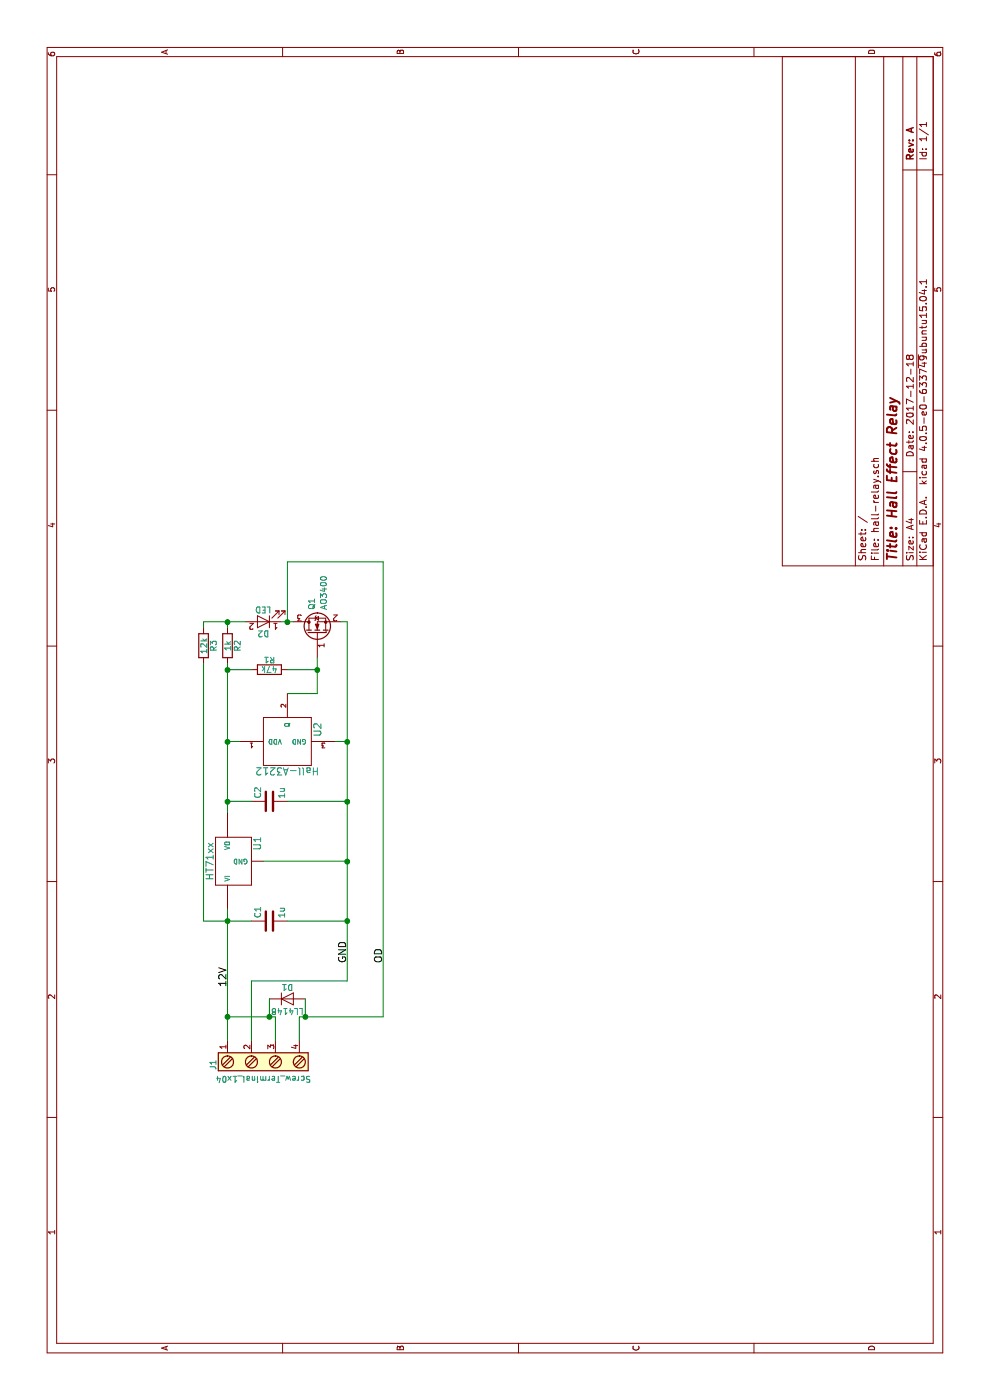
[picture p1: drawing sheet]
EESchema Schematic File Version 2
LIBS:power
LIBS:device
LIBS:transistors
LIBS:conn
LIBS:linear
LIBS:regul
LIBS:74xx
LIBS:cmos4000
LIBS:adc-dac
LIBS:memory
LIBS:xilinx
LIBS:microcontrollers
LIBS:dsp
LIBS:microchip
LIBS:analog_switches
LIBS:motorola
LIBS:texas
LIBS:intel
LIBS:audio
LIBS:interface
LIBS:digital-audio
LIBS:philips
LIBS:display
LIBS:cypress
LIBS:siliconi
LIBS:opto
LIBS:atmel
LIBS:contrib
LIBS:valves
LIBS:wbt-device
LIBS:hall-relay-cache
EELAYER 25 0
EELAYER END
$Descr A4 11693 8268
encoding utf-8
Sheet 1 1
Title "Hall Effect Relay"
Date "2017-12-18"
Rev "A"
Comp ""
Comment1 ""
Comment2 ""
Comment3 ""
Comment4 ""
$EndDescr
$Comp
L R R1
U 1 1
P 6100 2250
F 0 "R1" V 6180 2250 50  0000 C CNN
F 1 "47k" V 6100 2250 50  0000 C CNN
F 2 "Resistors_SMD:R_0805" V 6030 2250 50  0001 C CNN
F 3 "" H 6100 2250 50  0000 C CNN
	1    6100 2250
	1    0    0    -1  
$EndComp
$Comp
L HT71xx U1
U 1 1
P 4500 1950
F 0 "U1" H 4650 1754 60  0000 C CNN
F 1 "HT71xx" H 4500 2150 60  0000 C CNN
F 2 "TO_SOT_Packages_SMD:SOT-89-3" H 4500 1950 60  0001 C CNN
F 3 "" H 4500 1950 60  0000 C CNN
	1    4500 1950
	1    0    0    -1  
$EndComp
$Comp
L C C2
U 1 1
P 5000 2250
F 0 "C2" H 5025 2350 50  0000 L CNN
F 1 "1u" H 5025 2150 50  0000 L CNN
F 2 "Capacitors_SMD:C_0805" H 5038 2100 50  0001 C CNN
F 3 "" H 5000 2250 50  0000 C CNN
	1    5000 2250
	1    0    0    -1  
$EndComp
$Comp
L C C1
U 1 1
P 4000 2250
F 0 "C1" H 4025 2350 50  0000 L CNN
F 1 "1u" H 4025 2150 50  0000 L CNN
F 2 "Capacitors_SMD:C_0805" H 4038 2100 50  0001 C CNN
F 3 "" H 4000 2250 50  0000 C CNN
	1    4000 2250
	1    0    0    -1  
$EndComp
Text Label 3450 1900 0    60   ~ 0
12V
Text Label 3650 2900 0    60   ~ 0
GND
$Comp
L D D1
U 1 1
P 3350 2400
F 0 "D1" H 3350 2500 50  0000 C CNN
F 1 "LL4148" H 3350 2300 50  0000 C CNN
F 2 "Diodes_SMD:D_MiniMELF" H 3350 2400 50  0001 C CNN
F 3 "" H 3350 2400 50  0000 C CNN
	1    3350 2400
	0    1    1    0   
$EndComp
$Comp
L Hall-A3212 U2
U 1 1
P 5500 2400
F 0 "U2" H 5600 2150 60  0000 C CNN
F 1 "Hall-A3212" V 5250 2400 60  0000 C CNN
F 2 "TO_SOT_Packages_SMD:SOT-23" H 5500 2400 60  0001 C CNN
F 3 "" H 5500 2400 60  0001 C CNN
	1    5500 2400
	1    0    0    -1  
$EndComp
$Comp
L Screw_Terminal_1x04 J1
U 1 1
P 2800 2200
F 0 "J1" H 2800 2650 50  0000 C TNN
F 1 "Screw_Terminal_1x04" V 2650 2200 50  0000 C TNN
F 2 "Terminals_Phoenix:TerminalBlock_Phoenix_MPT-2.54mm_4pol" H 2800 1775 50  0001 C CNN
F 3 "" H 2775 2400 50  0001 C CNN
	1    2800 2200
	1    0    0    -1  
$EndComp
$Comp
L Q_NMOS_GSD Q1
U 1 1
P 6400 2650
F 0 "Q1" H 6600 2700 50  0000 L CNN
F 1 "AO3400" H 6600 2600 50  0000 L CNN
F 2 "TO_SOT_Packages_SMD:SOT-23" H 6600 2750 50  0001 C CNN
F 3 "" H 6400 2650 50  0000 C CNN
	1    6400 2650
	1    0    0    -1  
$EndComp
$Comp
L LED D2
U 1 1
P 6500 2200
F 0 "D2" H 6500 2300 50  0000 C CNN
F 1 "LED" H 6500 2100 50  0000 C CNN
F 2 "LEDs:LED_0805" H 6500 2200 50  0001 C CNN
F 3 "" H 6500 2200 50  0000 C CNN
	1    6500 2200
	0    -1   -1   0   
$EndComp
$Comp
L R R2
U 1 1
P 6300 1900
F 0 "R2" V 6380 1900 50  0000 C CNN
F 1 "1k" V 6300 1900 50  0000 C CNN
F 2 "Resistors_SMD:R_0805" V 6230 1900 50  0001 C CNN
F 3 "" H 6300 1900 50  0000 C CNN
	1    6300 1900
	0    1    1    0   
$EndComp
Connection ~ 4000 1900
Wire Wire Line
	3000 2100 3500 2100
Wire Wire Line
	3500 2100 3500 2900
Wire Wire Line
	4000 2400 4000 2900
Connection ~ 4000 2900
Wire Wire Line
	3000 2300 3200 2300
Wire Wire Line
	3200 2300 3200 1900
Connection ~ 3200 1900
Wire Wire Line
	7000 3200 3200 3200
Wire Wire Line
	3200 3200 3200 2500
Wire Wire Line
	3200 2500 3000 2500
Wire Wire Line
	3000 1900 4100 1900
Wire Wire Line
	4500 2200 4500 2900
Connection ~ 4500 2900
Wire Wire Line
	4900 1900 6150 1900
Wire Wire Line
	5000 1900 5000 2100
Wire Wire Line
	5000 2400 5000 2900
Connection ~ 5000 2900
Connection ~ 5000 1900
Wire Wire Line
	6100 2400 6100 2650
Wire Wire Line
	5500 1900 5500 2000
Connection ~ 5500 1900
Wire Wire Line
	5900 2400 5900 2650
Wire Wire Line
	5500 2800 5500 2900
Connection ~ 5500 2900
Wire Wire Line
	3500 2900 6500 2900
Connection ~ 6100 1900
Wire Wire Line
	3200 2250 3350 2250
Connection ~ 3200 2250
Wire Wire Line
	3200 2550 3350 2550
Connection ~ 3200 2550
Wire Wire Line
	4000 1700 4000 2100
Wire Wire Line
	6100 2100 6100 1900
$Comp
L R R3
U 1 1
P 6300 1700
F 0 "R3" V 6380 1700 50  0000 C CNN
F 1 "12k" V 6300 1700 50  0000 C CNN
F 2 "Resistors_SMD:R_0805" V 6230 1700 50  0001 C CNN
F 3 "" H 6300 1700 50  0000 C CNN
	1    6300 1700
	0    1    1    0   
$EndComp
Wire Wire Line
	6450 1700 6500 1700
Wire Wire Line
	6500 1700 6500 2050
Connection ~ 6500 1900
Wire Wire Line
	6150 1700 4000 1700
Text Label 3650 3200 0    60   ~ 0
OD
Wire Wire Line
	5900 2650 6200 2650
Connection ~ 6100 2650
Wire Wire Line
	6500 2900 6500 2850
Wire Wire Line
	6500 2450 6500 2350
Wire Wire Line
	7000 3200 7000 2400
Wire Wire Line
	7000 2400 6500 2400
Connection ~ 6500 2400
Wire Wire Line
	6450 1900 6500 1900
$EndSCHEMATC
